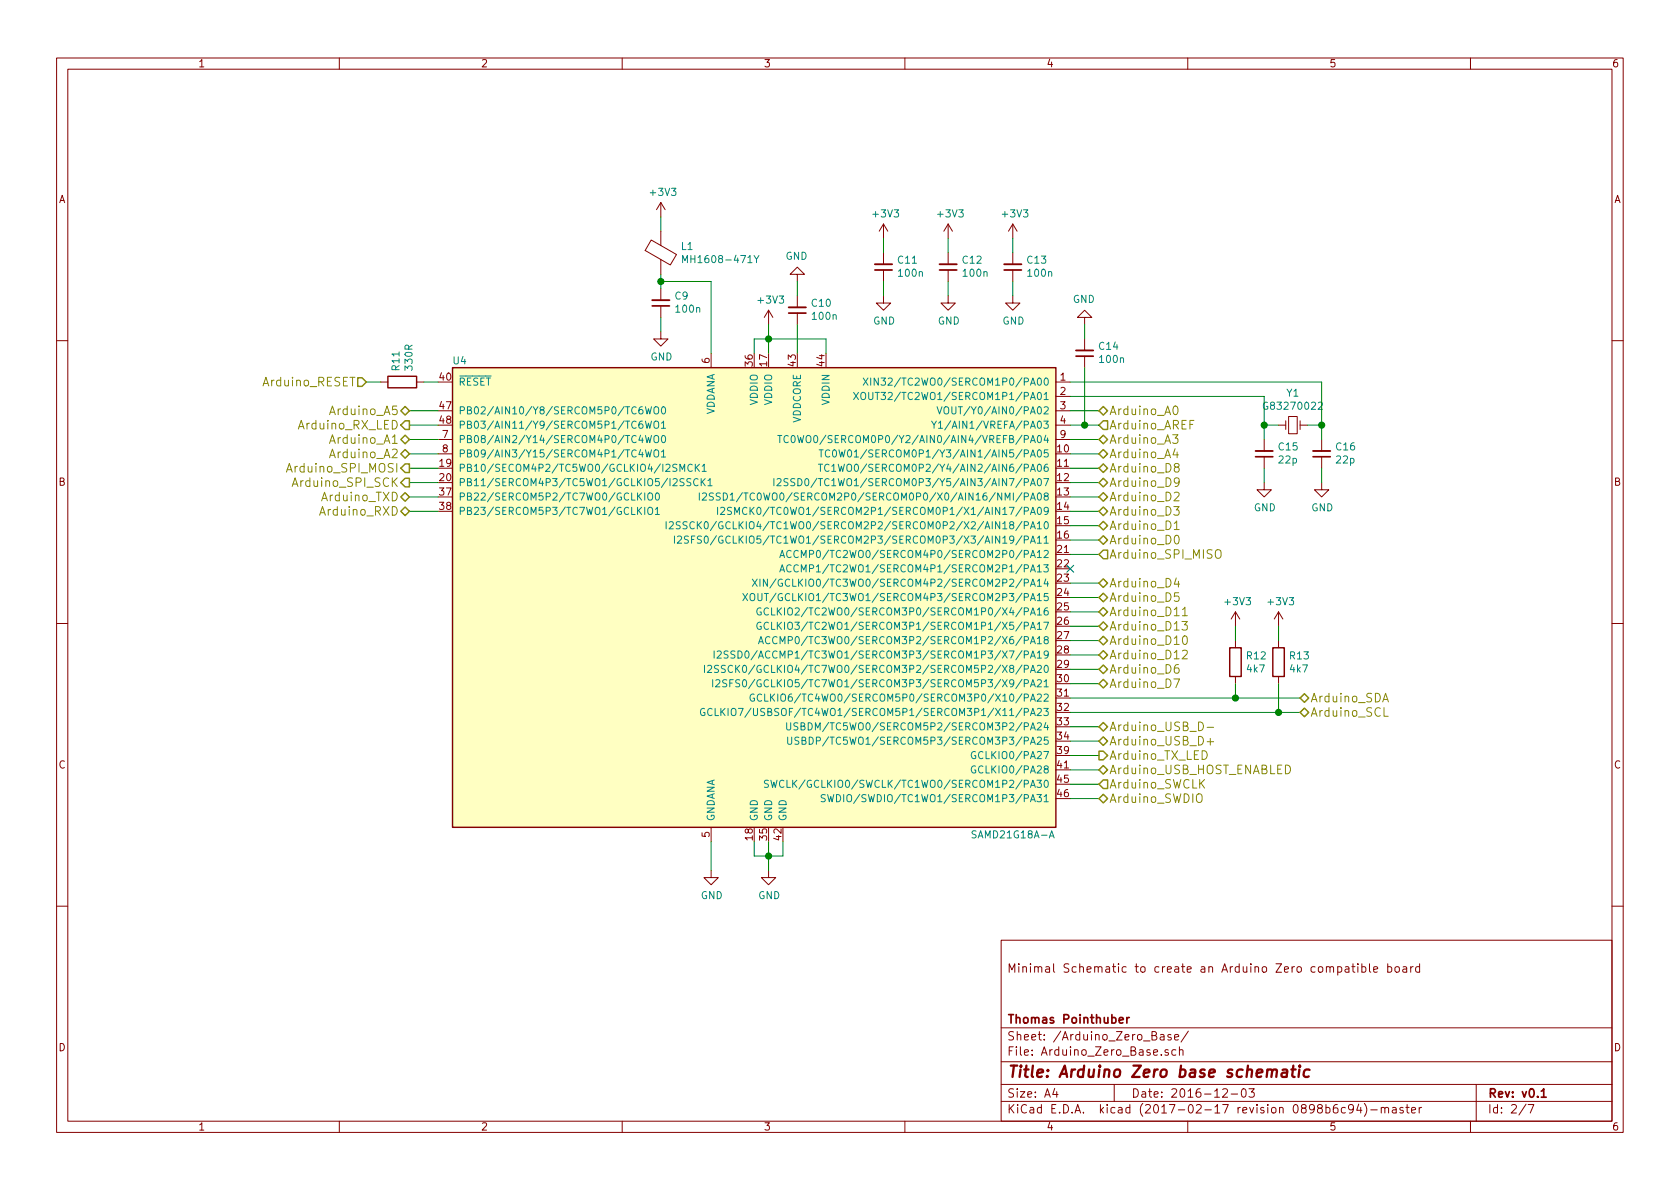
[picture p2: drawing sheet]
EESchema Schematic File Version 2
LIBS:HighPower-Mechaduino-rescue
LIBS:74xgxx
LIBS:74xx
LIBS:ac-dc
LIBS:actel
LIBS:adc-dac
LIBS:Altera
LIBS:analog_devices
LIBS:analog_switches
LIBS:atmel
LIBS:audio
LIBS:battery_management
LIBS:bbd
LIBS:brooktre
LIBS:cmos4000
LIBS:cmos_ieee
LIBS:conn
LIBS:contrib
LIBS:cypress
LIBS:dc-dc
LIBS:device
LIBS:digital-audio
LIBS:diode
LIBS:display
LIBS:dsp
LIBS:elec-unifil
LIBS:ESD_Protection
LIBS:ftdi
LIBS:gennum
LIBS:hc11
LIBS:intel
LIBS:interface
LIBS:ir
LIBS:Lattice
LIBS:linear
LIBS:logo
LIBS:maxim
LIBS:memory
LIBS:microchip
LIBS:microchip_dspic33dsc
LIBS:microchip_pic10mcu
LIBS:microchip_pic12mcu
LIBS:microchip_pic16mcu
LIBS:microchip_pic18mcu
LIBS:microcontrollers
LIBS:motor_drivers
LIBS:motorola
LIBS:motors
LIBS:msp430
LIBS:nordicsemi
LIBS:nxp_armmcu
LIBS:onsemi
LIBS:opto
LIBS:Oscillators
LIBS:philips
LIBS:power
LIBS:powerint
LIBS:Power_Management
LIBS:pspice
LIBS:references
LIBS:regul
LIBS:relays
LIBS:rfcom
LIBS:sensors
LIBS:silabs
LIBS:siliconi
LIBS:stm8
LIBS:stm32
LIBS:supertex
LIBS:switches
LIBS:texas
LIBS:transf
LIBS:transistors
LIBS:ttl_ieee
LIBS:valves
LIBS:video
LIBS:Worldsemi
LIBS:Xicor
LIBS:xilinx
LIBS:Zilog
LIBS:a4955glptr-t
LIBS:lm75bd
LIBS:mechanical
LIBS:HighPower-Mechaduino-cache
EELAYER 26 0
EELAYER END
$Descr A4 11693 8268
encoding utf-8
Sheet 2 7
Title "Arduino Zero base schematic"
Date "2016-12-03"
Rev "v0.1"
Comp "Thomas Pointhuber"
Comment1 ""
Comment2 ""
Comment3 "Minimal Schematic to create an Arduino Zero compatible board"
Comment4 ""
$EndDescr
$Comp
L GND #PWR054
U 1 1
P 8800 3350
F 0 "#PWR054" H 8800 3100 50  0001 C CNN
F 1 "GND" H 8805 3177 50  0000 C CNN
F 2 "" H 8800 3350 50  0000 C CNN
F 3 "" H 8800 3350 50  0000 C CNN
	1    8800 3350
	1    0    0    -1  
$EndComp
$Comp
L GND #PWR055
U 1 1
P 9200 3350
F 0 "#PWR055" H 9200 3100 50  0001 C CNN
F 1 "GND" H 9205 3177 50  0000 C CNN
F 2 "" H 9200 3350 50  0000 C CNN
F 3 "" H 9200 3350 50  0000 C CNN
	1    9200 3350
	1    0    0    -1  
$EndComp
$Comp
L SAMD21G18A-A U4
U 1 1
P 5250 4150
F 0 "U4" H 3200 5800 50  0000 C CNN
F 1 "SAMD21G18A-A" H 7050 2500 50  0000 C CNN
F 2 "Housings_QFP:TQFP-48_7x7mm_Pitch0.5mm" H 5250 3000 50  0001 C CIN
F 3 "http://www.atmel.com/Images/Atmel-42181-SAM-D21_Datasheet.pdf" H 5250 4400 50  0001 C CNN
F 4 "ATSAMD21G18A-AUTCT-ND" H 5250 4150 60  0001 C CNN "Digi-Key Part Number"
F 5 "1" H 5250 4150 60  0001 C CNN "Digi-Key Minimum Quantity"
	1    5250 4150
	1    0    0    -1  
$EndComp
$Comp
L CRYSTAL_Small Y1
U 1 1
P 9000 2950
F 0 "Y1" H 9000 3175 50  0000 C CNN
F 1 "G83270022" H 9000 3084 50  0000 C CNN
F 2 "Crystals:Crystal_SMD_G8" H 9000 2950 50  0001 C CNN
F 3 "https://media.digikey.com/pdf/Data%20Sheets/Pericom%20PDFs/G83270022_Ver.A.pdf" H 9000 2950 50  0001 C CNN
F 4 "G83270022CT-ND" H 9000 2950 60  0001 C CNN "Digi-Key Part Number"
F 5 "1" H 9000 2950 60  0001 C CNN "Digi-Key Minimum Quantity"
	1    9000 2950
	1    0    0    -1  
$EndComp
$Comp
L C_Small C16
U 1 1
P 9200 3150
F 0 "C16" H 9108 3104 50  0000 R CNN
F 1 "22p" H 9108 3195 50  0000 R CNN
F 2 "Capacitors_SMD:C_0603" H 9200 3150 50  0001 C CNN
F 3 "" H 9200 3150 50  0000 C CNN
F 4 "311-1062-1-ND" H 9200 3150 60  0001 C CNN "Digi-Key Part Number"
F 5 "1" H 9200 3150 60  0001 C CNN "Digi-Key Minimum Quantity"
	1    9200 3150
	-1   0    0    1   
$EndComp
$Comp
L C_Small C15
U 1 1
P 8800 3150
F 0 "C15" H 8708 3104 50  0000 R CNN
F 1 "22p" H 8708 3195 50  0000 R CNN
F 2 "Capacitors_SMD:C_0603" H 8800 3150 50  0001 C CNN
F 3 "" H 8800 3150 50  0000 C CNN
F 4 "311-1062-1-ND" H 8800 3150 60  0001 C CNN "Digi-Key Part Number"
F 5 "1" H 8800 3150 60  0001 C CNN "Digi-Key Minimum Quantity"
	1    8800 3150
	-1   0    0    1   
$EndComp
Wire Wire Line
	8900 2950 8800 2950
Wire Wire Line
	8800 2750 8800 3050
Wire Wire Line
	9100 2950 9200 2950
Wire Wire Line
	9200 2650 9200 3050
Wire Wire Line
	9200 3250 9200 3350
Wire Wire Line
	8800 3250 8800 3350
Wire Wire Line
	7450 2650 9200 2650
Connection ~ 9200 2950
Wire Wire Line
	7450 2750 8800 2750
Connection ~ 8800 2950
$Comp
L GND #PWR056
U 1 1
P 5350 6050
F 0 "#PWR056" H 5350 5800 50  0001 C CNN
F 1 "GND" H 5355 5877 50  0000 C CNN
F 2 "" H 5350 6050 50  0000 C CNN
F 3 "" H 5350 6050 50  0000 C CNN
	1    5350 6050
	1    0    0    -1  
$EndComp
$Comp
L GND #PWR057
U 1 1
P 4950 6050
F 0 "#PWR057" H 4950 5800 50  0001 C CNN
F 1 "GND" H 4955 5877 50  0000 C CNN
F 2 "" H 4950 6050 50  0000 C CNN
F 3 "" H 4950 6050 50  0000 C CNN
	1    4950 6050
	1    0    0    -1  
$EndComp
Wire Wire Line
	4950 5850 4950 6050
Wire Wire Line
	5350 5850 5350 6050
Wire Wire Line
	5450 5950 5450 5850
Wire Wire Line
	5250 5950 5450 5950
Connection ~ 5350 5950
Wire Wire Line
	5250 5950 5250 5850
$Comp
L +3V3 #PWR058
U 1 1
P 4600 1500
F 0 "#PWR058" H 4600 1350 50  0001 C CNN
F 1 "+3V3" H 4615 1673 50  0000 C CNN
F 2 "" H 4600 1500 50  0000 C CNN
F 3 "" H 4600 1500 50  0000 C CNN
	1    4600 1500
	1    0    0    -1  
$EndComp
$Comp
L +3V3 #PWR059
U 1 1
P 5350 2250
F 0 "#PWR059" H 5350 2100 50  0001 C CNN
F 1 "+3V3" H 5365 2423 50  0000 C CNN
F 2 "" H 5350 2250 50  0000 C CNN
F 3 "" H 5350 2250 50  0000 C CNN
	1    5350 2250
	1    0    0    -1  
$EndComp
Wire Wire Line
	5250 2450 5250 2350
Wire Wire Line
	5750 2350 5750 2450
Wire Wire Line
	5250 2350 5750 2350
Wire Wire Line
	5350 2250 5350 2450
Connection ~ 5350 2350
$Comp
L C_Small C10
U 1 1
P 5550 2150
F 0 "C10" H 5458 2104 50  0000 R CNN
F 1 "100n" H 5458 2195 50  0000 R CNN
F 2 "Capacitors_SMD:C_0603" H 5550 2150 50  0001 C CNN
F 3 "" H 5550 2150 50  0000 C CNN
F 4 "311-1343-1-ND" H 5550 2150 60  0001 C CNN "Digi-Key Part Number"
F 5 "1" H 5550 2150 60  0001 C CNN "Digi-Key Minimum Quantity"
	1    5550 2150
	-1   0    0    1   
$EndComp
$Comp
L GND #PWR060
U 1 1
P 5550 1950
F 0 "#PWR060" H 5550 1700 50  0001 C CNN
F 1 "GND" H 5555 1777 50  0000 C CNN
F 2 "" H 5550 1950 50  0000 C CNN
F 3 "" H 5550 1950 50  0000 C CNN
	1    5550 1950
	-1   0    0    1   
$EndComp
$Comp
L C_Small C9
U 1 1
P 4600 2100
F 0 "C9" H 4508 2054 50  0000 R CNN
F 1 "100n" H 4508 2145 50  0000 R CNN
F 2 "Capacitors_SMD:C_0603" H 4600 2100 50  0001 C CNN
F 3 "" H 4600 2100 50  0000 C CNN
F 4 "311-1343-1-ND" H 4600 2100 60  0001 C CNN "Digi-Key Part Number"
F 5 "1" H 4600 2100 60  0001 C CNN "Digi-Key Minimum Quantity"
	1    4600 2100
	-1   0    0    1   
$EndComp
$Comp
L GND #PWR061
U 1 1
P 4600 2300
F 0 "#PWR061" H 4600 2050 50  0001 C CNN
F 1 "GND" H 4605 2127 50  0000 C CNN
F 2 "" H 4600 2300 50  0000 C CNN
F 3 "" H 4600 2300 50  0000 C CNN
	1    4600 2300
	1    0    0    -1  
$EndComp
Wire Wire Line
	4600 2200 4600 2300
Wire Wire Line
	4600 1900 4600 2000
Wire Wire Line
	4600 1950 4950 1950
Wire Wire Line
	4950 1950 4950 2450
Connection ~ 4600 1950
Wire Wire Line
	4600 1500 4600 1600
$Comp
L C_Small C11
U 1 1
P 6150 1850
F 0 "C11" H 6058 1804 50  0000 R CNN
F 1 "100n" H 6058 1895 50  0000 R CNN
F 2 "Capacitors_SMD:C_0603" H 6150 1850 50  0001 C CNN
F 3 "" H 6150 1850 50  0000 C CNN
F 4 "311-1343-1-ND" H 6150 1850 60  0001 C CNN "Digi-Key Part Number"
F 5 "1" H 6150 1850 60  0001 C CNN "Digi-Key Minimum Quantity"
	1    6150 1850
	-1   0    0    1   
$EndComp
$Comp
L C_Small C13
U 1 1
P 7050 1850
F 0 "C13" H 6958 1804 50  0000 R CNN
F 1 "100n" H 6958 1895 50  0000 R CNN
F 2 "Capacitors_SMD:C_0603" H 7050 1850 50  0001 C CNN
F 3 "" H 7050 1850 50  0000 C CNN
F 4 "311-1343-1-ND" H 7050 1850 60  0001 C CNN "Digi-Key Part Number"
F 5 "1" H 7050 1850 60  0001 C CNN "Digi-Key Minimum Quantity"
	1    7050 1850
	-1   0    0    1   
$EndComp
$Comp
L GND #PWR062
U 1 1
P 6150 2050
F 0 "#PWR062" H 6150 1800 50  0001 C CNN
F 1 "GND" H 6155 1877 50  0000 C CNN
F 2 "" H 6150 2050 50  0000 C CNN
F 3 "" H 6150 2050 50  0000 C CNN
	1    6150 2050
	1    0    0    -1  
$EndComp
$Comp
L GND #PWR063
U 1 1
P 7050 2050
F 0 "#PWR063" H 7050 1800 50  0001 C CNN
F 1 "GND" H 7055 1877 50  0000 C CNN
F 2 "" H 7050 2050 50  0000 C CNN
F 3 "" H 7050 2050 50  0000 C CNN
	1    7050 2050
	1    0    0    -1  
$EndComp
$Comp
L +3V3 #PWR064
U 1 1
P 6150 1650
F 0 "#PWR064" H 6150 1500 50  0001 C CNN
F 1 "+3V3" H 6165 1823 50  0000 C CNN
F 2 "" H 6150 1650 50  0000 C CNN
F 3 "" H 6150 1650 50  0000 C CNN
	1    6150 1650
	1    0    0    -1  
$EndComp
$Comp
L +3V3 #PWR065
U 1 1
P 7050 1650
F 0 "#PWR065" H 7050 1500 50  0001 C CNN
F 1 "+3V3" H 7065 1823 50  0000 C CNN
F 2 "" H 7050 1650 50  0000 C CNN
F 3 "" H 7050 1650 50  0000 C CNN
	1    7050 1650
	1    0    0    -1  
$EndComp
Wire Wire Line
	7050 1650 7050 1750
Wire Wire Line
	7050 1950 7050 2050
Wire Wire Line
	6150 1950 6150 2050
Wire Wire Line
	6150 1650 6150 1750
$Comp
L R R11
U 1 1
P 2800 2650
F 0 "R11" H 2870 2696 50  0000 L CNN
F 1 "330R" H 2870 2605 50  0000 L CNN
F 2 "Resistors_SMD:R_0603" V 2730 2650 50  0001 C CNN
F 3 "" H 2800 2650 50  0000 C CNN
F 4 "311-330GRCT-ND" H 2800 2650 60  0001 C CNN "Digi-Key Part Number"
F 5 "1" H 2800 2650 60  0001 C CNN "Digi-Key Minimum Quantity"
	1    2800 2650
	0    -1   -1   0   
$EndComp
Wire Wire Line
	3050 2650 2950 2650
Wire Wire Line
	7450 3450 7650 3450
Wire Wire Line
	7450 4150 7650 4150
Wire Wire Line
	7450 4650 7650 4650
Wire Wire Line
	7450 4750 7650 4750
Wire Wire Line
	7450 3250 7650 3250
Wire Wire Line
	7450 3350 7650 3350
Wire Wire Line
	7450 3750 7650 3750
Text HLabel 7650 3750 2    60   3State ~ 0
Arduino_D0
Wire Wire Line
	7450 3650 7650 3650
Text HLabel 7650 3650 2    60   3State ~ 0
Arduino_D1
Text HLabel 7650 3450 2    60   3State ~ 0
Arduino_D2
Wire Wire Line
	7450 3550 7650 3550
Text HLabel 7650 3550 2    60   3State ~ 0
Arduino_D3
Wire Wire Line
	7450 4050 7650 4050
Text HLabel 7650 4050 2    60   3State ~ 0
Arduino_D4
Text HLabel 7650 4150 2    60   3State ~ 0
Arduino_D5
Text HLabel 7650 4650 2    60   3State ~ 0
Arduino_D6
Text HLabel 7650 4750 2    60   3State ~ 0
Arduino_D7
Wire Wire Line
	7450 5050 7650 5050
Wire Wire Line
	7450 5150 7650 5150
Text HLabel 7650 5050 2    60   BiDi ~ 0
Arduino_USB_D-
Text HLabel 7650 5150 2    60   BiDi ~ 0
Arduino_USB_D+
Text HLabel 7650 3250 2    60   3State ~ 0
Arduino_D8
Text HLabel 7650 3350 2    60   3State ~ 0
Arduino_D9
Wire Wire Line
	7450 4450 7650 4450
Text HLabel 7650 4450 2    60   3State ~ 0
Arduino_D10
Wire Wire Line
	7450 4250 7650 4250
Text HLabel 7650 4250 2    60   3State ~ 0
Arduino_D11
Wire Wire Line
	7450 4550 7650 4550
Text HLabel 7650 4550 2    60   3State ~ 0
Arduino_D12
Wire Wire Line
	7450 4350 7650 4350
Text HLabel 7650 4350 2    60   3State ~ 0
Arduino_D13
Wire Wire Line
	7450 4950 9050 4950
Text HLabel 9050 4950 2    60   BiDi ~ 0
Arduino_SCL
Wire Wire Line
	7450 4850 9050 4850
Text HLabel 9050 4850 2    60   BiDi ~ 0
Arduino_SDA
$Comp
L R R13
U 1 1
P 8900 4600
F 0 "R13" H 8970 4646 50  0000 L CNN
F 1 "4k7" H 8970 4555 50  0000 L CNN
F 2 "Resistors_SMD:R_0603" V 8830 4600 50  0001 C CNN
F 3 "" H 8900 4600 50  0000 C CNN
F 4 "311-4.70KHRCT-ND" H 8900 4600 60  0001 C CNN "Digi-Key Part Number"
F 5 "1" H 8900 4600 60  0001 C CNN "Digi-Key Minimum Quantity"
	1    8900 4600
	1    0    0    -1  
$EndComp
$Comp
L R R12
U 1 1
P 8600 4600
F 0 "R12" H 8670 4646 50  0000 L CNN
F 1 "4k7" H 8670 4555 50  0000 L CNN
F 2 "Resistors_SMD:R_0603" V 8530 4600 50  0001 C CNN
F 3 "" H 8600 4600 50  0000 C CNN
F 4 "311-4.70KHRCT-ND" H 8600 4600 60  0001 C CNN "Digi-Key Part Number"
F 5 "1" H 8600 4600 60  0001 C CNN "Digi-Key Minimum Quantity"
	1    8600 4600
	1    0    0    -1  
$EndComp
$Comp
L +3V3 #PWR066
U 1 1
P 8600 4350
F 0 "#PWR066" H 8600 4200 50  0001 C CNN
F 1 "+3V3" H 8615 4523 50  0000 C CNN
F 2 "" H 8600 4350 50  0000 C CNN
F 3 "" H 8600 4350 50  0000 C CNN
	1    8600 4350
	1    0    0    -1  
$EndComp
$Comp
L +3V3 #PWR067
U 1 1
P 8900 4350
F 0 "#PWR067" H 8900 4200 50  0001 C CNN
F 1 "+3V3" H 8915 4523 50  0000 C CNN
F 2 "" H 8900 4350 50  0000 C CNN
F 3 "" H 8900 4350 50  0000 C CNN
	1    8900 4350
	1    0    0    -1  
$EndComp
Wire Wire Line
	8900 4350 8900 4450
Wire Wire Line
	8600 4350 8600 4450
Wire Wire Line
	8600 4750 8600 4850
Connection ~ 8600 4850
Wire Wire Line
	8900 4750 8900 4950
Connection ~ 8900 4950
Text HLabel 7650 2950 2    60   Input ~ 0
Arduino_AREF
Wire Wire Line
	7450 2850 7650 2850
Text HLabel 7650 2850 2    60   3State ~ 0
Arduino_A0
Wire Wire Line
	3050 3050 2850 3050
Text HLabel 2850 3050 0    60   3State ~ 0
Arduino_A1
Wire Wire Line
	3050 3150 2850 3150
Text HLabel 2850 3150 0    60   3State ~ 0
Arduino_A2
Wire Wire Line
	7450 3050 7650 3050
Text HLabel 7650 3050 2    60   3State ~ 0
Arduino_A3
Wire Wire Line
	7450 3150 7650 3150
Text HLabel 7650 3150 2    60   3State ~ 0
Arduino_A4
Wire Wire Line
	3050 2850 2850 2850
Text HLabel 2850 2850 0    60   3State ~ 0
Arduino_A5
Wire Wire Line
	7450 3850 7650 3850
Text HLabel 7650 3850 2    60   Input ~ 0
Arduino_SPI_MISO
Wire Wire Line
	3050 3350 2850 3350
Text HLabel 2850 3350 0    60   Output ~ 0
Arduino_SPI_SCK
Wire Wire Line
	3050 3250 2850 3250
Text HLabel 2850 3250 0    60   Output ~ 0
Arduino_SPI_MOSI
Wire Wire Line
	7450 5250 7650 5250
Text HLabel 7650 5250 2    60   Output ~ 0
Arduino_TX_LED
Wire Wire Line
	7450 5350 7650 5350
Text HLabel 7650 5350 2    60   BiDi ~ 0
Arduino_USB_HOST_ENABLED
Wire Wire Line
	7450 5450 7650 5450
Wire Wire Line
	7450 5550 7650 5550
Text HLabel 7650 5450 2    60   Input ~ 0
Arduino_SWCLK
Text HLabel 7650 5550 2    60   BiDi ~ 0
Arduino_SWDIO
Wire Wire Line
	3050 3550 2850 3550
Text HLabel 2850 3550 0    60   BiDi ~ 0
Arduino_RXD
Wire Wire Line
	3050 3450 2850 3450
Text HLabel 2850 3450 0    60   BiDi ~ 0
Arduino_TXD
Wire Wire Line
	3050 2950 2850 2950
Text HLabel 2850 2950 0    60   Output ~ 0
Arduino_RX_LED
Wire Wire Line
	2650 2650 2550 2650
Text HLabel 2550 2650 0    60   Input ~ 0
Arduino_RESET
$Comp
L C_Small C14
U 1 1
P 7550 2450
F 0 "C14" H 7458 2404 50  0000 R CNN
F 1 "100n" H 7458 2495 50  0000 R CNN
F 2 "Capacitors_SMD:C_0603" H 7550 2450 50  0001 C CNN
F 3 "" H 7550 2450 50  0000 C CNN
F 4 "311-1343-1-ND" H 7550 2450 60  0001 C CNN "Digi-Key Part Number"
F 5 "1" H 7550 2450 60  0001 C CNN "Digi-Key Minimum Quantity"
	1    7550 2450
	-1   0    0    1   
$EndComp
$Comp
L GND #PWR068
U 1 1
P 7550 2250
F 0 "#PWR068" H 7550 2000 50  0001 C CNN
F 1 "GND" H 7555 2077 50  0000 C CNN
F 2 "" H 7550 2250 50  0000 C CNN
F 3 "" H 7550 2250 50  0000 C CNN
	1    7550 2250
	-1   0    0    1   
$EndComp
Wire Wire Line
	7650 2950 7450 2950
Wire Wire Line
	7550 2550 7550 2950
Connection ~ 7550 2950
Wire Wire Line
	7550 2350 7550 2250
Wire Wire Line
	5550 2450 5550 2250
Wire Wire Line
	5550 2050 5550 1950
NoConn ~ 7450 3950
$Comp
L C_Small C12
U 1 1
P 6600 1850
F 0 "C12" H 6508 1804 50  0000 R CNN
F 1 "100n" H 6508 1895 50  0000 R CNN
F 2 "Capacitors_SMD:C_0603" H 6600 1850 50  0001 C CNN
F 3 "" H 6600 1850 50  0000 C CNN
F 4 "311-1343-1-ND" H 6600 1850 60  0001 C CNN "Digi-Key Part Number"
F 5 "1" H 6600 1850 60  0001 C CNN "Digi-Key Minimum Quantity"
	1    6600 1850
	-1   0    0    1   
$EndComp
$Comp
L GND #PWR069
U 1 1
P 6600 2050
F 0 "#PWR069" H 6600 1800 50  0001 C CNN
F 1 "GND" H 6605 1877 50  0000 C CNN
F 2 "" H 6600 2050 50  0000 C CNN
F 3 "" H 6600 2050 50  0000 C CNN
	1    6600 2050
	1    0    0    -1  
$EndComp
$Comp
L +3V3 #PWR070
U 1 1
P 6600 1650
F 0 "#PWR070" H 6600 1500 50  0001 C CNN
F 1 "+3V3" H 6615 1823 50  0000 C CNN
F 2 "" H 6600 1650 50  0000 C CNN
F 3 "" H 6600 1650 50  0000 C CNN
	1    6600 1650
	1    0    0    -1  
$EndComp
Wire Wire Line
	6600 1650 6600 1750
Wire Wire Line
	6600 1950 6600 2050
$Comp
L Ferrite_Bead L1
U 1 1
P 4600 1750
F 0 "L1" H 4737 1796 50  0000 L CNN
F 1 "MH1608-471Y" H 4737 1705 50  0000 L CNN
F 2 "Resistors_SMD:R_0603" H 4737 1659 50  0001 L CNN
F 3 "http://www.bourns.com/docs/Product-Datasheets/mh.pdf" H 4737 1659 50  0001 L CNN
F 4 "MH1608-471YCT-ND" H 4600 1750 60  0001 C CNN "Digi-Key Part Number"
F 5 "1" H 4600 1750 60  0001 C CNN "Digi-Key Minimum Quantity"
	1    4600 1750
	1    0    0    -1  
$EndComp
$EndSCHEMATC
